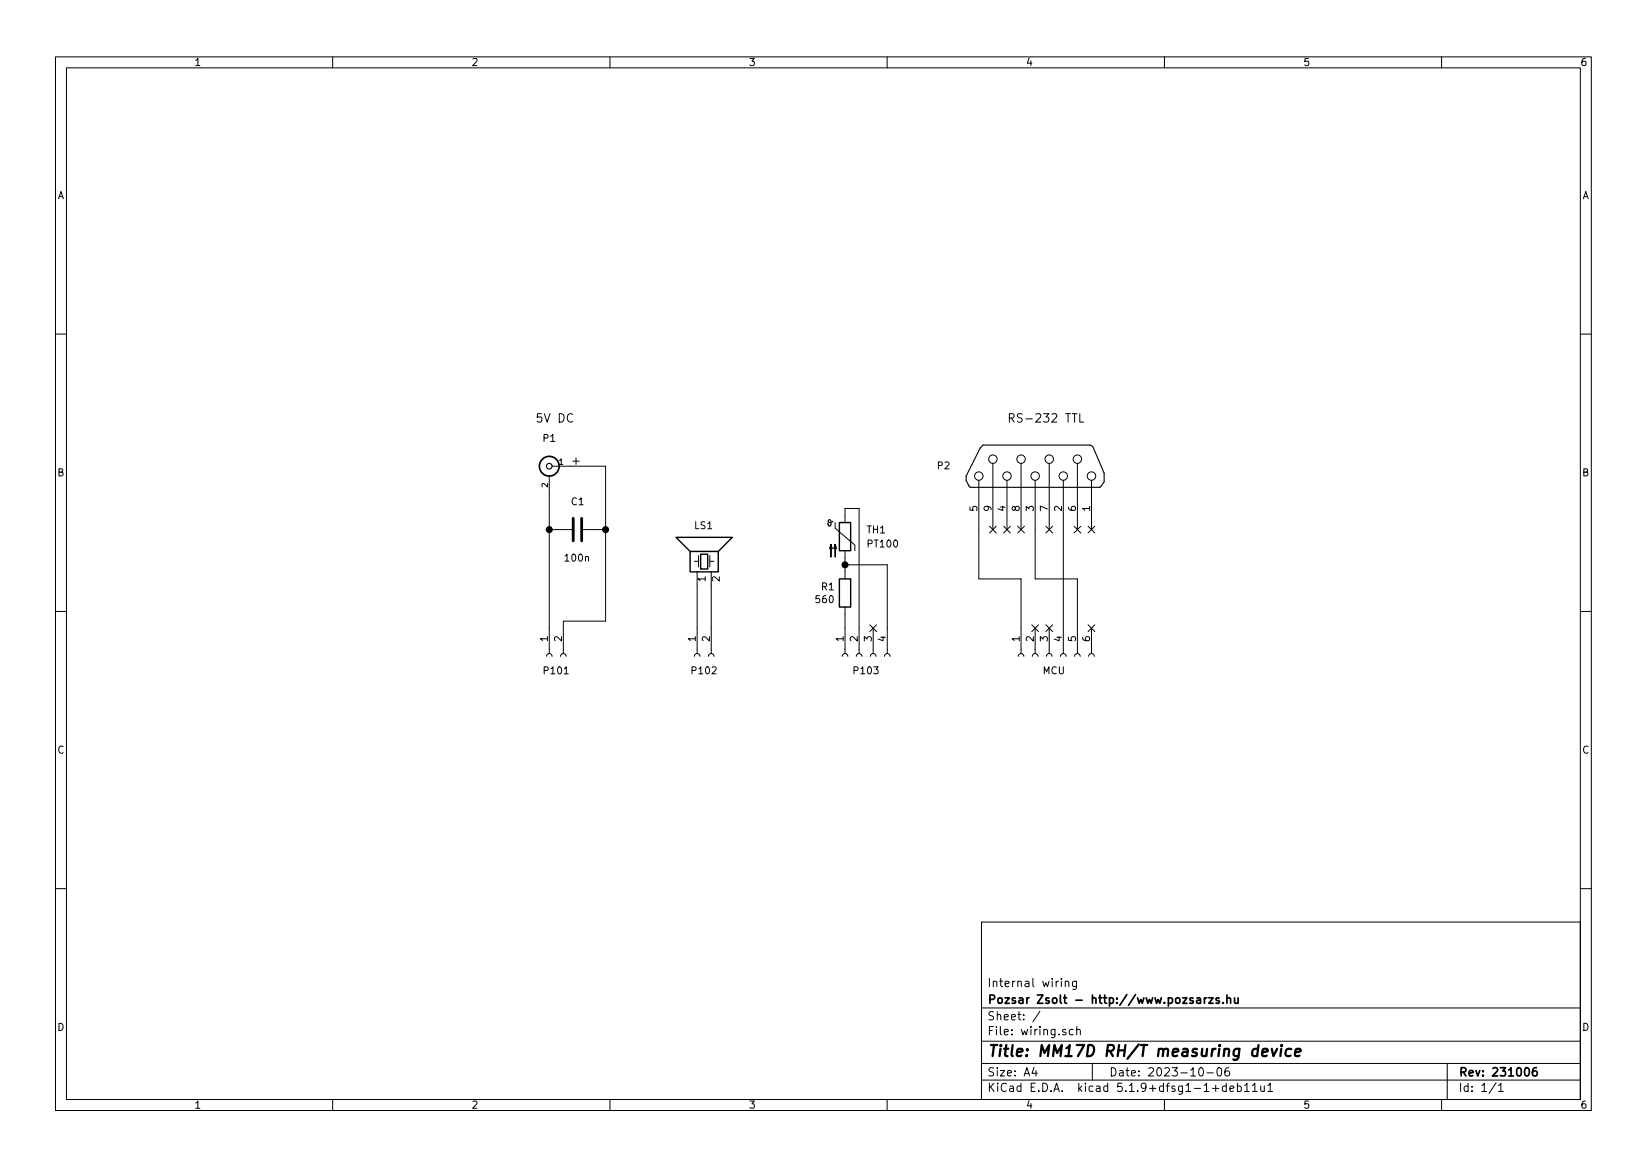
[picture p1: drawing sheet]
EESchema Schematic File Version 4
EELAYER 30 0
EELAYER END
$Descr A4 11693 8268
encoding utf-8
Sheet 1 1
Title "MM17D RH/T measuring device"
Date "2023-10-06"
Rev "231006"
Comp "Pozsar Zsolt - http://www.pozsarzs.hu"
Comment1 "Internal wiring"
Comment2 ""
Comment3 ""
Comment4 ""
$EndDescr
$Comp
L wiring-rescue:BNC P1
U 1 1
P 3900 3300
F 0 "P1" H 3900 3500 50  0000 C CNN
F 1 "SN10M 5.5/2.1" V 4010 3240 50  0001 C CNN
F 2 "" H 3900 3300 50  0000 C CNN
F 3 "" H 3900 3300 50  0000 C CNN
	1    3900 3300
	-1   0    0    -1  
$EndComp
$Comp
L wiring-rescue:C C1
U 1 1
P 4100 3750
F 0 "C1" V 3900 3700 50  0000 L CNN
F 1 "100n" V 4300 3650 50  0000 L CNN
F 2 "" H 4138 3600 50  0000 C CNN
F 3 "" H 4100 3750 50  0000 C CNN
	1    4100 3750
	0    1    1    0   
$EndComp
$Comp
L wiring-rescue:DB9 P2
U 1 1
P 7350 3300
F 0 "P2" V 7350 3950 50  0000 C CNN
F 1 "DB9F" H 7350 2750 50  0001 C CNN
F 2 "" H 7350 3300 50  0000 C CNN
F 3 "" H 7350 3300 50  0000 C CNN
	1    7350 3300
	0    -1   -1   0   
$EndComp
$Comp
L wiring-rescue:Speaker_Crystal LS1
U 1 1
P 4950 3950
F 0 "LS1" V 5175 3975 50  0000 R CNN
F 1 "Piezo speaker" H 4975 4100 50  0001 R CNN
F 2 "" H 4915 3900 50  0000 C CNN
F 3 "" H 4915 3900 50  0000 C CNN
	1    4950 3950
	0    -1   -1   0   
$EndComp
Wire Wire Line
	3900 3500 3900 3750
Wire Wire Line
	3950 3750 3900 3750
Connection ~ 3900 3750
Wire Wire Line
	4000 4450 4000 4400
Wire Wire Line
	4300 4400 4000 4400
Wire Wire Line
	4300 3300 4300 3750
Wire Wire Line
	4300 3750 4250 3750
Wire Wire Line
	4300 3300 4050 3300
Connection ~ 4300 3750
Wire Wire Line
	4950 4450 4950 4150
Wire Wire Line
	5050 4150 5050 4450
Wire Wire Line
	7650 4450 7650 4100
Wire Wire Line
	7650 4100 7350 4100
Wire Wire Line
	7350 4100 7350 3750
Wire Wire Line
	7550 3750 7550 4450
Wire Wire Line
	7250 4450 7250 4100
Wire Wire Line
	7250 4100 6950 4100
Wire Wire Line
	6950 4100 6950 3750
NoConn ~ 7350 4450
NoConn ~ 7450 4450
NoConn ~ 7750 4450
NoConn ~ 7050 3750
NoConn ~ 7150 3750
NoConn ~ 7250 3750
NoConn ~ 7450 3750
NoConn ~ 7650 3750
NoConn ~ 7750 3750
Text Notes 3800 3000 0    60   ~ 0
5V DC
Text Notes 7150 3000 0    60   ~ 0
RS-232 TTL
Text Notes 4050 3300 0    60   ~ 0
+
Wire Wire Line
	3900 3750 3900 4450
Wire Wire Line
	4300 3750 4300 4400
$Comp
L Connector:Conn_01x04_Female P103
U 1 1
P 6100 4650
F 0 "P103" V 6200 4700 50  0000 R CNN
F 1 "Conn_01x04_Female" V 6037 4362 50  0001 R CNN
F 2 "" H 6100 4650 50  0001 C CNN
F 3 "~" H 6100 4650 50  0001 C CNN
	1    6100 4650
	0    -1   1    0   
$EndComp
$Comp
L Connector:Conn_01x02_Female P101
U 1 1
P 3900 4650
F 0 "P101" V 4000 4700 50  0000 R CNN
F 1 "Conn_01x02_Female" V 3837 4462 50  0001 R CNN
F 2 "" H 3900 4650 50  0001 C CNN
F 3 "~" H 3900 4650 50  0001 C CNN
	1    3900 4650
	0    -1   1    0   
$EndComp
$Comp
L Connector:Conn_01x02_Female P102
U 1 1
P 4950 4650
F 0 "P102" V 5050 4700 50  0000 R CNN
F 1 "Conn_01x02_Female" V 4887 4462 50  0001 R CNN
F 2 "" H 4950 4650 50  0001 C CNN
F 3 "~" H 4950 4650 50  0001 C CNN
	1    4950 4650
	0    -1   1    0   
$EndComp
$Comp
L Connector:Conn_01x06_Female MCU
U 1 1
P 7450 4650
F 0 "MCU" V 7550 4700 50  0000 R CNN
F 1 "Conn_01x06_Female" V 7387 4262 50  0001 R CNN
F 2 "" H 7450 4650 50  0001 C CNN
F 3 "~" H 7450 4650 50  0001 C CNN
	1    7450 4650
	0    -1   1    0   
$EndComp
$Comp
L Device:R R1
U 1 1
P 6000 4200
F 0 "R1" H 6070 4246 50  0000 L CNN
F 1 "560" H 6070 4155 50  0000 L CNN
F 2 "" V 5930 4200 50  0001 C CNN
F 3 "~" H 6000 4200 50  0001 C CNN
	1    6000 4200
	-1   0    0    -1  
$EndComp
$Comp
L Device:Thermistor_PTC TH1
U 1 1
P 6000 3800
F 0 "TH1" H 6150 3850 50  0000 L CNN
F 1 "PT100" H 6150 3750 50  0000 L CNN
F 2 "" H 6050 3600 50  0001 L CNN
F 3 "~" H 6000 3800 50  0001 C CNN
	1    6000 3800
	1    0    0    -1  
$EndComp
Wire Wire Line
	6000 4450 6000 4350
Wire Wire Line
	6100 4450 6100 3600
Wire Wire Line
	6100 3600 6000 3600
Wire Wire Line
	6000 3600 6000 3650
Wire Wire Line
	6000 4050 6000 4000
Wire Wire Line
	6000 4000 6300 4000
Wire Wire Line
	6300 4000 6300 4450
Connection ~ 6000 4000
Wire Wire Line
	6000 4000 6000 3950
NoConn ~ 6200 4450
$EndSCHEMATC
